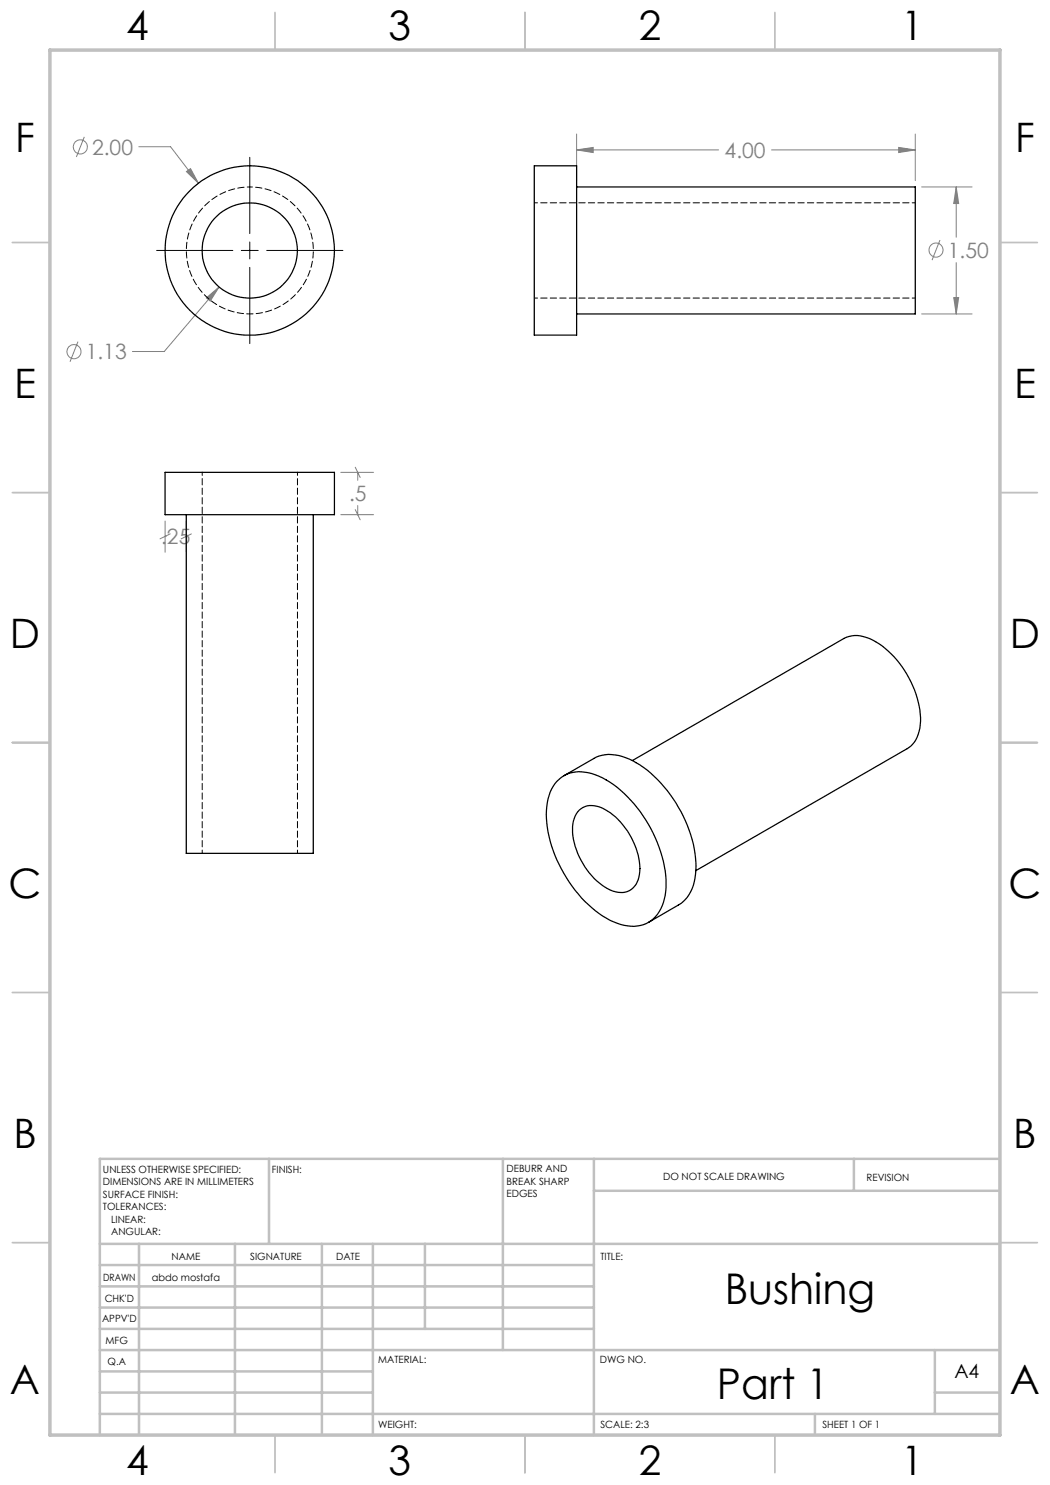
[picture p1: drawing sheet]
<svg xmlns="http://www.w3.org/2000/svg" width="210mm" height="297mm" viewBox="0 0 210 297" stroke-linecap="round" stroke-linejoin="round" font-family="sans-serif">
<g fill="none" stroke="#808080" stroke-width=".2">
<path d="M16.9 27.4l-1.6 4M27.8 29.3h6.3l5.6 7.4M37.3 34.3l.8-.6 1.6 3zM115.3 30l3.3-.5v1zM115.3 26.8v9.3M115.3 30h28.4M154.3 30h28.8M179.7 29.5l3.4 .5-3.4 .5zM183.1 26.8v9.3M184.3 37.4h10.1M191.2 37.4l.5 3.3h-1zM191.2 37.4v10"/>
<path d="M41.3 59.6l2.5-2.2-1.7 2.8zM43.8 57.4l-11 12.9h-6.3M188 48l-1.6 4M190.7 59.5h1l-.5 3.3zM191.2 52.5v10.3M15.6 68.3l-1.6 4.1M184.3 62.8h10.1M68.2 94.5h6.5M71 93.4l1 2.1M71.5 94.5v1.6M33 107.3h.1M33 104.2v6.3"/>
<path d="M34 106.8l-2 1M37.3 107.3h.1M37.3 104.2v6.3M38.3 106.8l-2.1 1M68.2 102.9h6.5M71 101.9l1 2.1M71.5 101.1v1.8"/>
<circle cx="16.1" cy="29.4" r="1.41"/>
<circle cx="187.2" cy="50" r="1.42"/>
<circle cx="14.8" cy="70.3" r="1.41"/>
</g>
<path d="M50 31.5v15.2M31.3 50.1h15.3M48.3 50.1h3.3M50 48.4v3.4M50 53.5v15.2M53.3 50.1h15.3" fill="none" stroke="#000" stroke-width=".2"/>
<g fill="none" stroke="#c0c0c0" stroke-width=".35">
<path d="M55 2.5v7.5M105 2.5v7.5M155 2.5v7.5M2.5 48.5h7.5M200 48.5h7.5M2.5 98.5h7.5M200 98.5h7.5M2.5 148.5h7.5M200 148.5h7.5M2.5 198.5h7.5M200 198.5h7.5M2.5 248.5h7.5"/>
<path d="M200 248.5h7.5M55 287v7.5M105 287v7.5M155 287v7.5"/>
</g>
<g fill="none" stroke="#c0c0c0" stroke-width=".5">
<path d="M53.8 231.8v17M100.6 231.8v38.2M118.8 231.8v55.2M118.8 238.2h81.2M170.8 231.8v6.4M200 231.8h-180v55.2M20 248.8h180M20 257.3h98.8M20 253h98.8M27.8 248.8v38.2M47 248.8v38.2M64.4 248.8v38.2"/>
<path d="M74.6 248.8v38.2M85 248.8v17M20 265.8h98.8M20 261.5h98.8M20 278.5h54.6M20 274.3h54.6M20 270h180M187 278.5h13M187 270v12.8M20 282.8h180M163 282.8v4.2"/>
</g>
<path d="M10 10h190v277h-190z" fill="none" stroke="#c0c0c0" stroke-width=".7"/>
<path d="M37.3 34.3l2.4 2.4-1.6-3zM41.3 59.6l.8 .6 1.7-2.8zM191.2 37.4l.5 3.3h-1zM190.7 59.5h1l-.5 3.3zM179.7 29.5l3.4 .5-3.4 .5zM115.3 30l3.3-.5v1z" fill="#808080"/>
<g fill="none" stroke="#000" stroke-width=".25">
<path d="M106.9 33.2h8.4v33.8h-8.4zM115.3 37.4h67.8v25.4h-67.8M33 94.5h33.9v8.4h-33.9zM37.3 102.9v67.8h25.4v-67.8M111.4 156.3a6.7 6.7 0 0 1 7.7-1.3 22.8 22.8 0 0 1 11.1 10.8 22.2 22.2 0 0 1 2.8 13.3 6.7 6.7 0 0 1-6.2 6.2 13.6 13.6 0 0 1-9.1-4.4 26.1 26.1 0 0 1-8.4-18.8 9.6 9.6 0 0 1 2.1-5.8zM112.8 155.1l6-3.4a8.1 8.1 0 0 1 7.7 .4 26.1 26.1 0 0 1 11.9 15.8 15.2 15.2 0 0 1-.3 10.4l-.6 1.1-1.3 1.3-6.5 3.8M126.5 152.1l42.3-24.4a5.8 5.8 0 0 1 5.7 .3 19.6 19.6 0 0 1 9.6 16.2 6.4 6.4 0 0 1-2.6 5.5l-42.3 24.4M115.9 162a4.5 4.5 0 0 1 5.6 .2 14.4 14.4 0 0 1 6.4 12.7 3.8 3.8 0 0 1-5.8 3.1 14.7 14.7 0 0 1-7.6-12.7l.2-1.1 .3-1z"/>
<circle cx="50" cy="50.1" r="16.9"/>
<circle cx="50" cy="50.1" r="9.5"/>
</g>
<path d="M50 37.4a12.7 12.7 0 0 1 11.1 18.8 12.7 12.7 0 0 1-21.8 .7 12.7 12.7 0 0 1 9.8-19.5h.9" fill="none" stroke="#000" stroke-width=".2" stroke-dasharray="1.3 .6" stroke-dashoffset=".8"/>
<path d="M106.9 59.6h76.2M183.1 40.6h-76.2M40.4 94.4v76.2M59.5 170.6v-76.2" fill="none" stroke="#000" stroke-width=".2" stroke-dasharray="1.3 .6" stroke-dashoffset=".6"/>
<g font-size="8.5">
<text x="144.9" y="260.8">Bushing</text>
<text x="143.4" y="279.7">Part 1</text>
</g>
<g font-size="8.1">
<text x="25.2" y="8">4</text>
<text x="77.7" y="8">3</text>
<text x="127.7" y="8">2</text>
<text x="180.2" y="8">1</text>
<text x="3" y="30.4">F</text>
<text x="203" y="30.4">F</text>
<text x="2.8" y="79.6">E</text>
<text x="202.8" y="79.6">E</text>
<text x="2" y="129.6">D</text>
<text x="202" y="129.6">D</text>
<text x="1.7" y="179.6">C</text>
<text x="201.7" y="179.6">C</text>
<text x="2.7" y="229.6">B</text>
<text x="202.7" y="229.6">B</text>
<text x="2" y="278.9">A</text>
<text x="202" y="278.9">A</text>
<text x="25.2" y="295">4</text>
<text x="77.7" y="295">3</text>
<text x="127.7" y="295">2</text>
<text x="180.2" y="295">1</text>
</g>
<g font-size="4.2" fill="#808080">
<text x="18.4" y="30.9">2.00</text>
<text x="144.9" y="31.6">4.00</text>
<text x="189.5" y="51.5">1.50</text>
<text x="17.1" y="71.9">1.13</text>
<text x="69.8" y="100.2">.5</text>
<text x="32.2" y="108.9">.25</text>
</g>
<text font-size="3.9" x="190.9" y="275.5">A4</text>
<g font-size="2">
<text x="20.6" y="234.6">UNLESS OTHERWISE SPECIFIED:</text>
<text x="20.6" y="237.1">DIMENSIONS ARE IN MILLIMETERS</text>
<text x="20.6" y="239.6">SURFACE FINISH:</text>
<text x="54.4" y="234.6">FINISH:</text>
<text x="101.3" y="234.5">DEBURR AND</text>
<text x="101.3" y="237">BREAK SHARP</text>
<text x="101.3" y="239.5">EDGES</text>
<text x="132.6" y="236">DO NOT SCALE DRAWING</text>
<text x="173.3" y="236.2">REVISION</text>
<text x="20.6" y="242.1">TOLERANCES:</text>
<text x="22.2" y="244.6">LINEAR:</text>
<text x="22.2" y="247.1">ANGULAR:</text>
<text x="34.3" y="252">NAME</text>
<text x="50" y="251.9">SIGNATURE</text>
<text x="67.2" y="251.9">DATE</text>
<text x="120.1" y="251.9">TITLE:</text>
<text x="20.6" y="256.1">DRAWN</text>
<text x="30.4" y="256.1">abdo mostafa</text>
<text x="20.9" y="260.3">CHK'D</text>
<text x="20.4" y="264.4">APPV'D</text>
<text x="21.1" y="268.8">MFG</text>
<text x="21.5" y="273">Q.A</text>
<text x="75.6" y="272.5">MATERIAL:</text>
<text x="120" y="272.5">DWG NO.</text>
<text x="75.6" y="285.5">WEIGHT:</text>
<text x="120.1" y="285.6">SCALE: 2:3</text>
<text x="164.5" y="285.6">SHEET 1 OF 1</text>
</g>
</svg>
